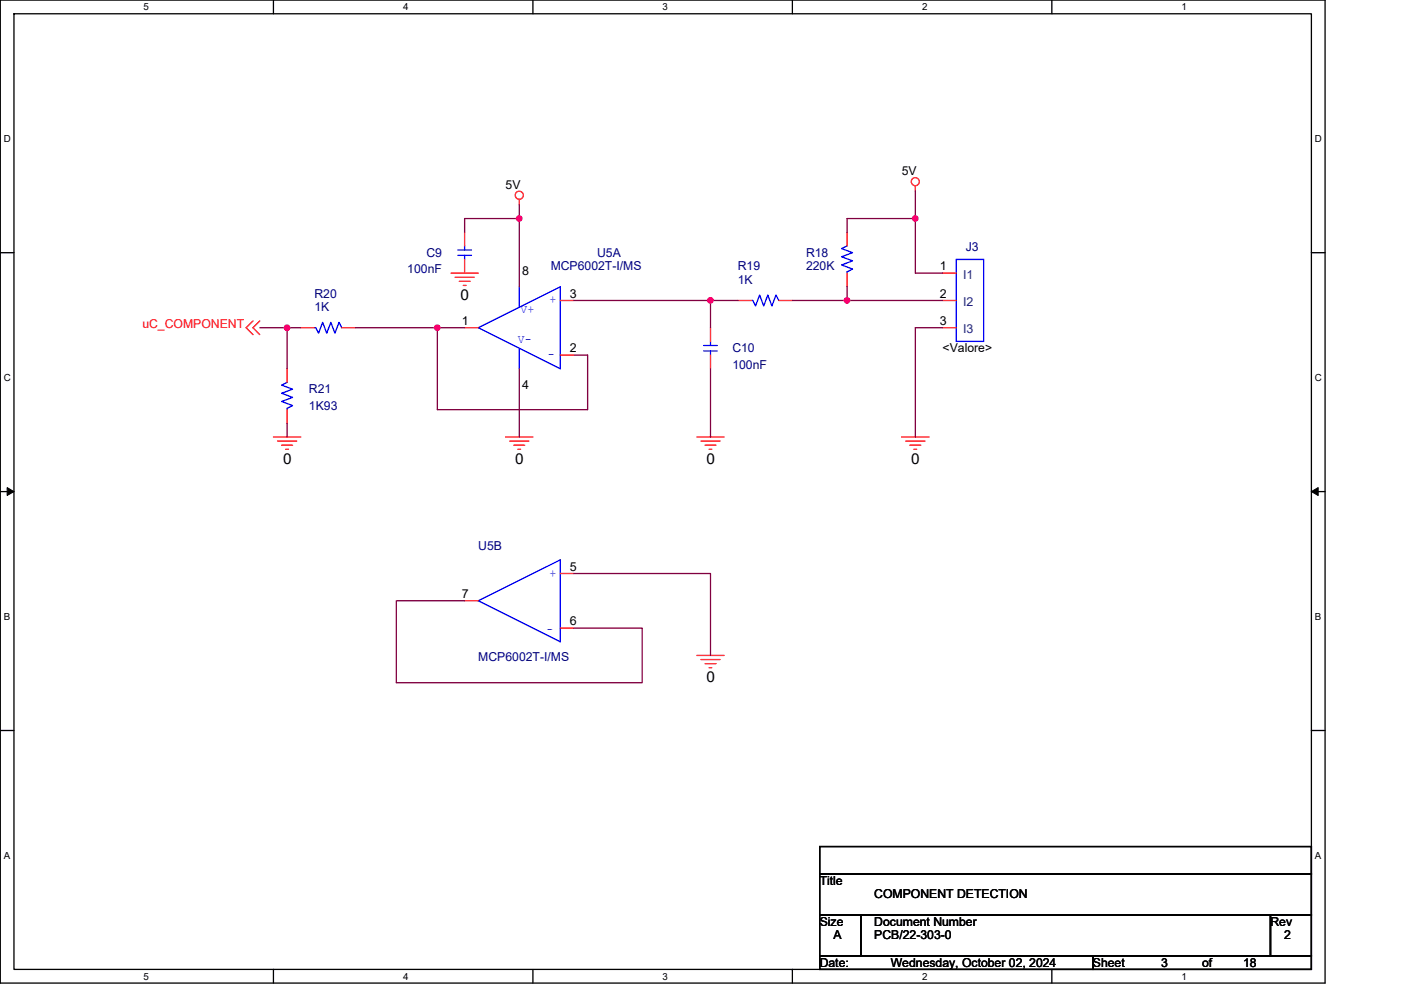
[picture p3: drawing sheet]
<svg xmlns="http://www.w3.org/2000/svg" width="297mm" height="210mm" viewBox="0 0 297 210" stroke-linecap="round" stroke-linejoin="round" font-family="sans-serif">
<path d="M.1 0h280.8v208.5h-280.8zM3 2.9h275v202.7h-275z" fill="none" stroke="#000" stroke-width=".28"/>
<g fill="#fff">
<path d="M30.5 .3h1.1v2.3h-1.1z"/>
<path d="M30.5 205.9h1.1v2.3h-1.1z"/>
</g>
<path d="M58 0v2.9M58 205.6v2.9" fill="none" stroke="#000" stroke-width=".28"/>
<g fill="#fff">
<path d="M85.5 .3h1.1v2.3h-1.1z"/>
<path d="M85.5 205.9h1.1v2.3h-1.1z"/>
</g>
<path d="M113 0v2.9M113 205.6v2.9" fill="none" stroke="#000" stroke-width=".28"/>
<g fill="#fff">
<path d="M140.5 .3h1.1v2.3h-1.1z"/>
<path d="M140.5 205.9h1.1v2.3h-1.1z"/>
</g>
<path d="M168 0v2.9M168 205.6v2.9" fill="none" stroke="#000" stroke-width=".28"/>
<g fill="#fff">
<path d="M195.5 .3h1.2v2.3h-1.2z"/>
<path d="M195.5 205.9h1.2v2.3h-1.2z"/>
</g>
<path d="M223 0v2.9M223 205.6v2.9" fill="none" stroke="#000" stroke-width=".28"/>
<g fill="#fff">
<path d="M250.5 .3h1.2v2.3h-1.2z"/>
<path d="M250.5 205.9h1.2v2.3h-1.2z"/>
<path d="M.8 28.3h1.5v2.3h-1.5z"/>
<path d="M278.8 28.3h1.5v2.3h-1.5z"/>
<path d="M.8 78.9h1.5v2.3h-1.5z"/>
<path d="M278.8 78.9h1.5v2.3h-1.5z"/>
</g>
<path d="M.1 53.6h2.9M278 53.6h2.9" fill="none" stroke="#000" stroke-width=".28"/>
<g fill="#fff">
<path d="M.8 129.6h1.4v2.3h-1.4z"/>
<path d="M278.8 129.6h1.4v2.3h-1.4z"/>
</g>
<path d="M.1 104.3h2.9M278 104.3h2.9" fill="none" stroke="#000" stroke-width=".28"/>
<path d="M1.5 103.4l1.5 .9-1.5 .8zM278 104.3l1.5-.9v1.7z" fill="#000" stroke="#000" stroke-width=".21"/>
<g fill="#fff">
<path d="M.8 180.3h1.4v2.3h-1.4z"/>
<path d="M278.8 180.3h1.4v2.3h-1.4z"/>
</g>
<path d="M.1 154.9h2.9M278 154.9h2.9M173.8 179.6h104.2v5.7h-104.2zM173.8 194h8.7v8.7h-8.7zM173.8 185.3h104.2v8.7h-104.2zM182.5 194h86.9v8.7h-86.9zM269.4 194h8.6v8.7h-8.6zM173.8 202.7h57.9v2.9h-57.9zM231.7 202.7h46.3v2.9h-46.3z" fill="none" stroke="#000" stroke-width=".28"/>
<g fill="none" stroke="#f00" stroke-width=".28">
<path d="M194.1 39.4v1.2M95.6 57.9h5.8M96.5 58.8h4M97.4 59.7h2.3M98.5 49.3v2.9M98.5 55v2.9M110.1 42.3v1.2M179.6 49.3v2.9M179.6 57.9v2.9M199.9 57.9h2.9M53.6 68.1l-1.4 1.4 1.4 1.5M55.1 68.1l-1.5 1.4 1.5 1.5"/>
<path d="M60.9 78.2v2.9M63.8 69.5h2.9M72.5 69.5h2.9M98.2 60.5h.6M98.5 69.5h2.9M110.1 60.8h.1M110.1 78.2h.1M118.8 63.7h2.9M118.8 75.3h2.9M150.6 69.5v2.9M150.6 75.3v2.9M156.4 63.7h2.9"/>
<path d="M165.1 63.7h2.9M199.9 63.7h2.9M199.9 69.5h2.9M58 92.7h5.8M58.8 93.6h4.1M59.7 94.4h2.3M60.6 95.3h.6M60.9 86.9v2.9M107.2 92.7h5.8M108.1 93.6h4M108.9 94.4h2.3M109.8 95.3h.6"/>
<path d="M147.7 92.7h5.8M148.6 93.6h4.1M149.5 94.4h2.3M150.3 95.3h.6M191.2 92.7h5.8M192 93.6h4.1M192.9 94.4h2.3M193.8 95.3h.5M98.5 127.4h2.9M118.8 121.6h2.9M118.8 133.2h2.9M147.7 139h5.8"/>
<path d="M148.6 139.9h4.1M149.5 140.8h2.3M150.3 141.6h.6"/>
<circle cx="194.1" cy="38.5" r=".86"/>
<circle cx="110.1" cy="41.4" r=".86"/>
</g>
<g fill="none" stroke="#00f" stroke-width=".28">
<path d="M97.1 53h2.9M97.1 54.2h2.9M98.5 54.2v.8M98.5 52.2v.8M179.6 52.2l-1.2 .5 2.4 .9-2.4 .9 2.4 .8-2.4 .9 2.4 .9-1.2 .6v.2M202.8 55h5.8v17.4h-5.8zM66.7 69.5h.2l.6 1.2 .9-2.3 .9 2.3 .8-2.3 .9 2.3 .9-2.3 .6 1.1M101.4 69.5l17.4-8.7v17.4zM110.1 60.8v4.4M110.1 73.9v4.3M149.2 73.3h2.9M149.2 74.4h2.9"/>
<path d="M150.6 74.4v.9M150.6 72.4v.9M159.3 63.7h.3l.6 1.2 .9-2.3 .8 2.3 .9-2.3 .9 2.3 .8-2.3 .6 1.1M60.9 81.1l-1.2 .6 2.3 .9-2.3 .8 2.3 .9-2.3 .9 2.3 .8-1.1 .6v.3M101.4 127.4l17.4-8.7v17.4z"/>
</g>
<g fill="none" stroke="#800040" stroke-width=".28">
<path d="M110.1 43.5v2.9M110.1 46.4h-11.6v2.9M110.1 46.4v14.4M194.1 40.6v5.8M194.1 46.4h-14.5v2.9M194.1 46.4v11.5h5.8M55.1 69.5h5.8M60.9 69.5v8.7M60.9 69.5h2.9M75.4 69.5h17.3M92.7 69.5h5.8M92.7 69.5v17.4h31.9v-11.6h-2.9"/>
<path d="M110.1 78.2v14.5M121.7 63.7h28.9M150.6 63.7v5.8M150.6 78.2v14.5M150.6 63.7h5.8M168 63.7h11.6M179.6 63.7h20.3M179.6 60.8v2.9M199.9 69.5h-5.8v23.2M60.9 89.8v2.9M98.5 127.4h-14.5v17.4h52.2v-11.6h-14.5M121.7 121.6h28.9v17.4"/>
</g>
<g fill="#f0f" stroke="#f0f" stroke-width=".28">
<circle cx="110.1" cy="46.3" r=".57"/>
<circle cx="194.1" cy="46.3" r=".57"/>
<circle cx="150.6" cy="63.7" r=".57"/>
<circle cx="179.6" cy="63.7" r=".57"/>
<circle cx="60.9" cy="69.5" r=".57"/>
<circle cx="92.7" cy="69.5" r=".57"/>
</g>
<g font-size="3.2">
<text x="97.6" y="63.7">0</text>
<text x="60" y="98.4">0</text>
<text x="109.2" y="98.4">0</text>
<text x="149.8" y="98.4">0</text>
<text x="193.2" y="98.4">0</text>
<text x="149.8" y="144.8">0</text>
</g>
<g font-size="2.6">
<text x="107.2" y="40">5V</text>
<text x="191.2" y="37.1">5V</text>
<text x="110.7" y="58.2">8</text>
<text x="199.3" y="57.3">1</text>
<text x="120.8" y="63.1">3</text>
<text x="199.3" y="63.1">2</text>
<text x="97.9" y="68.9">1</text>
<text x="199.3" y="68.9">3</text>
<text x="120.8" y="74.7">2</text>
<text x="199.9" y="74.7">&lt;Valore&gt;</text>
<text x="110.7" y="82.6">4</text>
<text x="120.8" y="121.1">5</text>
<text x="97.9" y="126.8">7</text>
<text x="120.8" y="132.6">6</text>
<text x="173.8" y="187.7">Title</text>
<text x="185.4" y="190.6">COMPONENT DETECTION</text>
<text x="173.8" y="196.4">Size</text>
<text x="185.4" y="196.4">Document Number</text>
<text x="269.4" y="196.4">Rev</text>
<text x="176.7" y="199.3">A</text>
<text x="185.4" y="199.3">PCB/22-303-0</text>
<text x="272.2" y="199.3">2</text>
<text x="173.8" y="205">Date:</text>
<text x="188.9" y="205">Wednesday, October 02, 2024</text>
<text x="231.7" y="205">Sheet</text>
<text x="246.2" y="205">3</text>
<text x="254.9" y="205">of</text>
<text x="263.6" y="205">18</text>
</g>
<g font-size="2.6" fill="#000080">
<text x="204.8" y="53.3">J3</text>
<text x="86.4" y="58">100nF</text>
<text x="90.4" y="54.5">C9</text>
<text x="116.8" y="57.4">MCP6002T-I/MS</text>
<text x="126.6" y="54.5">U5A</text>
<text x="156.4" y="57.4">R19</text>
<text x="170.9" y="54.5">R18</text>
<text x="170.9" y="57.4">220K</text>
<text x="66.7" y="63.2">R20</text>
<text x="156.4" y="60.3">1K</text>
<text x="66.7" y="66.1">1K</text>
<text x="155.3" y="74.7">C10</text>
<text x="65.5" y="83.4">R21</text>
<text x="155.3" y="78.2">100nF</text>
<text x="65.5" y="86.9">1K93</text>
<text x="101.4" y="116.7">U5B</text>
<text x="101.4" y="140.2">MCP6002T-I/MS</text>
</g>
<g font-size="2.6" fill="#004080">
<text x="204.2" y="59.1">I1</text>
<text x="204.2" y="64.9">I2</text>
<text x="204.2" y="70.7">I3</text>
</g>
<g font-size="2.6" fill="#00f">
<text x="116.5" y="64.4">+</text>
<text x="110.4" y="66.4">V+</text>
<text x="109.8" y="72.8">V-</text>
<text x="116.2" y="76">-</text>
<text x="116.5" y="122.3">+</text>
<text x="115.9" y="134.2">-</text>
</g>
<text font-size="2.6" fill="#f00" x="30.2" y="69.5">uC_COMPONENT</text>
<g font-size="2.1">
<text x="30.5" y="2.2">5</text>
<text x="85.5" y="2.2">4</text>
<text x="140.5" y="2.2">3</text>
<text x="195.5" y="2.2">2</text>
<text x="250.5" y="2.2">1</text>
<text x=".8" y="30.1">D</text>
<text x="278.8" y="30.1">D</text>
<text x=".8" y="80.8">C</text>
<text x="278.8" y="80.8">C</text>
<text x=".8" y="131.4">B</text>
<text x="278.8" y="131.4">B</text>
<text x=".8" y="182.1">A</text>
<text x="278.8" y="182.1">A</text>
<text x="30.5" y="207.8">5</text>
<text x="85.5" y="207.8">4</text>
<text x="140.5" y="207.8">3</text>
<text x="195.5" y="207.8">2</text>
<text x="250.5" y="207.8">1</text>
</g>
</svg>
